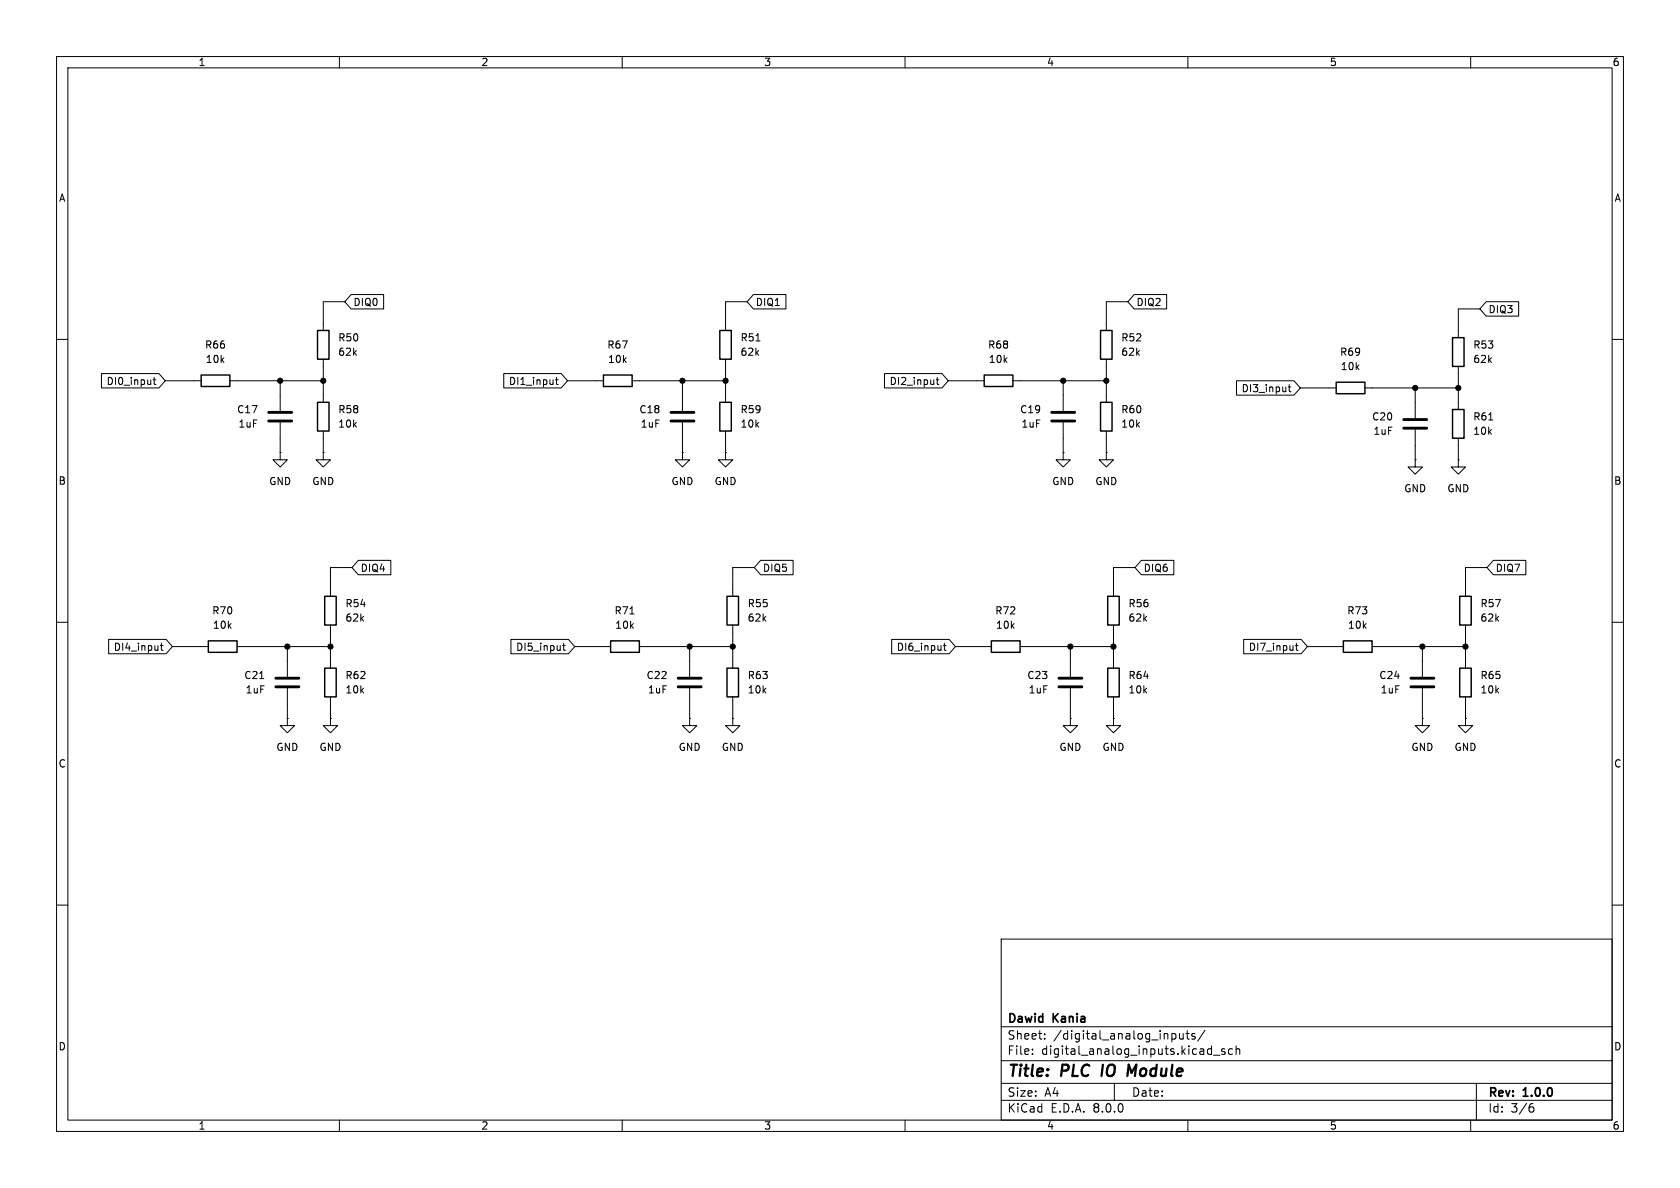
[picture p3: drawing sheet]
<svg xmlns="http://www.w3.org/2000/svg" width="297mm" height="210mm" viewBox="0 0 297 210" stroke-linecap="round" stroke-linejoin="round" font-family="sans-serif">
<g fill="none" stroke="#000" stroke-width=".18">
<path d="M10 10h277v190h-277zM12 12h273v186h-273zM60 10v2M110 10v2M160 10v2M210 10v2M260 10v2M10 60h2M61 53.3h-3.9v5.1M62.1 52.1h5.7v2.5h-5.7l-1.1-1.3zM132.1 53.3h-3.8v5.1M133.2 52.1h5.7v2.5h-5.7l-1.1-1.3z"/>
<path d="M199.4 53.3h-3.8v5.1M200.5 52.1h5.8v2.5h-5.8l-1.1-1.3zM261.6 54.6h-3.8v5.1M262.7 53.3h5.8v2.6h-5.8l-1.1-1.3zM285 60h2M17.9 66h10.2l1.1 1.3-1.1 1.3h-10.2zM27.1 67.1h.5M27.3 66.7v1.1l.3 .2M29.2 67.3h6.4M40.6 67.3h16.5M49.5 67.3v5.3M49.5 74.7v5.3"/>
<path d="M57.1 63.5v7.6M57.1 76.2v3.8M89.1 66h10.1l1.1 1.3-1.1 1.3h-10.1zM98.2 67.1h.5M98.4 66.7v1.1l.3 .2M100.3 67.3h6.4M111.8 67.3h16.5M120.6 67.3v5.3M120.6 74.7v5.3M128.3 63.5v7.6M128.3 76.2v3.8M133.6 60.3h.8"/>
<path d="M156.4 66h10.1l1.1 1.3-1.1 1.3h-10.1zM165.5 67.1h.5M165.7 66.7v1.1l.3 .2M167.6 67.3h6.4M179.1 67.3h16.5M188 67.3v5.3M188 74.7v5.3M195.6 63.5v7.6M195.6 76.2v3.8M218.6 67.3h10.2l1.1 1.3-1.1 1.3h-10.2zM227.7 68.4h.5M227.9 68v1.1l.3 .2"/>
<path d="M229.9 68.6h6.3M241.3 68.6h16.5M250.2 68.6v5.3M250.2 75.9v5.4M257.8 64.8v7.6M257.8 77.5v3.8M263.2 74.2h.7M49.5 80v1.3h1.3l-1.3 1.3-1.2-1.3h1.2M49.5 80h.1M57.1 80v1.3h1.3l-1.3 1.3-1.2-1.3h1.2M57.1 80h.1M63.3 99.1h5.8v2.5h-5.8l-1.1-1.3z"/>
<path d="M120.6 80v1.3h1.3l-1.3 1.3-1.2-1.3h1.2M120.6 80h.1M128.3 80v1.3h1.2l-1.2 1.3-1.3-1.3h1.3M128.3 80h.1M134.5 99.1h5.7v2.5h-5.7l-1.2-1.3zM188 80v1.3h1.2l-1.2 1.3-1.3-1.3h1.3M188 80h.1M195.6 80v1.3h1.2l-1.2 1.3-1.3-1.3h1.3M195.6 80h.1M201.8 99.1h5.7v2.5h-5.7l-1.1-1.3zM250.2 81.3v1.3h1.3l-1.3 1.2-1.3-1.2h1.3M250.2 81.3h.1"/>
<path d="M257.8 81.3v1.3h1.3l-1.3 1.2-1.3-1.2h1.3M257.8 81.3h.1M264 99.1h5.8v2.5h-5.8l-1.1-1.3zM10 110h2M19.2 113h10.2l1.1 1.3-1.1 1.3h-10.2zM28.3 114.1h.5M28.5 113.7v1.1l.3 .2M30.5 114.3h6.3M41.9 114.3h16.5M45.9 120h.7M50.8 114.3v5.3M58.4 110.5v7.6"/>
<path d="M62.2 100.3h-3.8v5.1M90.3 113h10.2l1.1 1.3-1.1 1.3h-10.2zM99.5 114.1h.5M99.6 113.7v1.1l.4 .2M101.6 114.3h6.3M111.4 108.5h.7M113 114.3h16.5M121.9 114.3v5.3M129.5 110.5v7.6M133.3 100.3h-3.8v5.1M157.6 113h10.2l1.1 1.3-1.1 1.3h-10.2zM166.8 114.1h.5"/>
<path d="M167 113.7v1.1l.3 .2M168.9 114.3h6.4M180.3 114.3h16.5M189.2 114.3v5.3M196.8 110.5v7.6M200.7 100.3h-3.9v5.1M219.9 113h10.1l1.1 1.3-1.1 1.3h-10.1zM229 114.1h.5M229.2 113.7v1.1l.3 .2M231.1 114.3h6.4M242.6 114.3h16.5M251.5 114.3v5.3"/>
<path d="M259.1 110.5v7.6M262.9 100.3h-3.8v5.1M285 110h2M50.8 127v1.3h1.3l-1.3 1.2-1.3-1.2h1.3M50.8 127h.1M50.8 121.7v5.3M58.4 127v1.3h1.3l-1.3 1.2-1.3-1.2h1.3M58.4 127h.1M58.4 123.2v3.8M121.9 127v1.3h1.3l-1.3 1.2-1.3-1.2h1.3M121.9 127h.1M121.9 121.7v5.3"/>
<path d="M129.5 127v1.3h1.3l-1.3 1.2-1.2-1.2h1.2M129.5 127h.1M129.5 123.2v3.8M189.2 127v1.3h1.3l-1.3 1.2-1.2-1.2h1.2M189.2 127h.1M189.2 121.7v5.3M196.8 127v1.3h1.3l-1.3 1.2-1.2-1.2h1.2M196.8 127h.1M196.8 123.2v3.8M251.5 127v1.3h1.2l-1.2 1.2-1.3-1.2h1.3M251.5 127h.1M251.5 121.7v5.3"/>
<path d="M259.1 127v1.3h1.2l-1.2 1.2-1.3-1.2h1.3M259.1 127h.1M259.1 123.2v3.8M10 160h2M285 160h2M177 166h108v32h-108zM60 198v2M110 198v2M160 198v2M177 194.5h108M177 191.5h108M177 187.5h108"/>
<path d="M177 181.5h108M182.5 186.3v.1M182.5 185.5v.1M184.7 183.6v.1M184.7 182.8v.1M197 191.5v3M207.7 182.8l.2 .2v.4l-.2 .2M208.5 182.7l.1 .9 .4 .1 .2-.1M209.2 182.7v1M209.7 182.7h.5M209.9 182.2v1.3l.3 .2M210 198v2"/>
<path d="M211.2 182.8l-.3-.1-.2 .2v.2l.5 .2v.3h-.5M213 182.1l-1.3 2M214.5 186.5h1.2M216.5 185.5l-.3-.1-.2 .2v.2l.5 .2v.3h-.5M217.9 185.5l-.4-.1-.3 .3v.4l.1 .2h.6M218.5 185.5l.2-.1 .4 .1 .1 .9M218.5 184.9v1.5M260 198v2M261 191.5v6.5M270.6 195.7h.3l.3 .3-.1 .5-.5 .1M271 195.1l-.4 .1"/>
</g>
<path d="M195 188.2l-.3 2M199.6 188.2l.4 1.4 .9-1.4" fill="none" stroke="#000" stroke-width=".4"/>
<g fill="none" stroke="#000" stroke-width=".25">
<path d="M56.1 58.4h2.1v5.1h-2.1zM127.3 58.4h2v5.1h-2zM194.6 58.4h2v5.1h-2zM256.8 59.7h2v5.1h-2zM35.6 66.3h5v2h-5zM56.1 71.1h2.1v5.1h-2.1zM106.7 66.3h5.1v2h-5.1zM127.3 71.1h2v5.1h-2zM174 66.3h5.1v2h-5.1zM194.6 71.1h2v5.1h-2zM236.2 67.6h5.1v2h-5.1zM256.8 72.4h2v5.1h-2z"/>
<path d="M36.8 113.3h5.1v2h-5.1zM57.4 105.4h2v5.1h-2zM57.4 118.1h2v5.1h-2zM107.9 113.3h5.1v2h-5.1zM128.5 118.1h2.1v5.1h-2.1zM128.5 105.4h2.1v5.1h-2.1zM175.3 113.3h5v2h-5zM195.8 105.4h2.1v5.1h-2.1zM195.8 118.1h2.1v5.1h-2.1zM237.5 113.3h5.1v2h-5.1zM258.1 118.1h2v5.1h-2zM258.1 105.4h2v5.1h-2z"/>
</g>
<g fill="none" stroke="#000" stroke-width=".51">
<path d="M47.5 74.4h4.1M47.5 72.9h4.1M118.6 74.4h4.1M118.6 72.9h4.1M185.9 74.4h4.1M185.9 72.9h4.1M248.2 75.7h4M248.2 74.2h4M48.8 119.9h4M119.9 119.9h4.1M187.2 119.9h4.1M249.4 119.9h4.1"/>
<path d="M48.8 121.4h4M119.9 121.4h4.1M187.2 121.4h4.1M249.4 121.4h4.1"/>
</g>
<g fill="#000" stroke="#000" stroke-width=".18">
<circle cx="49.5" cy="67.3" r=".46"/>
<circle cx="57.1" cy="67.3" r=".46"/>
<circle cx="120.6" cy="67.3" r=".46"/>
<circle cx="128.3" cy="67.3" r=".46"/>
<circle cx="188" cy="67.3" r=".46"/>
<circle cx="195.6" cy="67.3" r=".46"/>
<circle cx="250.2" cy="68.6" r=".46"/>
<circle cx="257.8" cy="68.6" r=".46"/>
<circle cx="50.8" cy="114.3" r=".46"/>
<circle cx="58.4" cy="114.3" r=".46"/>
<circle cx="121.9" cy="114.3" r=".46"/>
<circle cx="129.5" cy="114.3" r=".46"/>
<circle cx="189.2" cy="114.3" r=".46"/>
<circle cx="196.8" cy="114.3" r=".46"/>
<circle cx="251.5" cy="114.3" r=".46"/>
<circle cx="259.1" cy="114.3" r=".46"/>
</g>
<g font-size="2.8">
<text x="178" y="190.9">Title:</text>
<text x="187.7" y="190.9">PLC</text>
<text x="195.6" y="190.9">IO</text>
<text x="201" y="190.9">Module</text>
</g>
<g font-size="2.1">
<text x="178" y="184">Sheet:</text>
<text x="178" y="181.2">Dawid</text>
<text x="186.2" y="184">/digital_analog_inputs/</text>
<text x="186.2" y="181.2">Kania</text>
<text x="178" y="186.7">File:</text>
<text x="184.1" y="186.7">digital_analog_inputs.kicad_sch</text>
<text x="178" y="196.9">KiCad</text>
<text x="178" y="194.1">Size:</text>
<text x="184.7" y="194.1">A4</text>
<text x="185.7" y="196.9">E.D.A.</text>
<text x="193.3" y="196.9">8.0.0</text>
<text x="200" y="194.1">Date:</text>
<text x="263" y="194.3">Rev:</text>
<text x="263" y="196.9">Id:</text>
<text x="267.1" y="196.9">3/6</text>
<text x="269.4" y="194.3">1.0.0</text>
</g>
<g font-size="1.8">
<text x="35" y="11.9">1</text>
<text x="85" y="11.9">2</text>
<text x="135" y="11.9">3</text>
<text x="185" y="11.9">4</text>
<text x="235" y="11.9">5</text>
<text x="285" y="11.9">6</text>
<text x="10.3" y="35.9">A</text>
<text x="285.3" y="35.9">A</text>
<text x="62.4" y="54.3">DIQ0</text>
<text x="133.5" y="54.3">DIQ1</text>
<text x="200.8" y="54.3">DIQ2</text>
<text x="263.1" y="55.6">DIQ3</text>
<text x="36.2" y="61.8">R66</text>
<text x="36.3" y="64.4">10k</text>
<text x="59.7" y="63.1">62k</text>
<text x="59.7" y="60.6">R50</text>
<text x="107.3" y="61.8">R67</text>
<text x="107.4" y="64.4">10k</text>
<text x="130.8" y="63.1">62k</text>
<text x="130.8" y="60.6">R51</text>
<text x="174.6" y="61.8">R68</text>
<text x="174.7" y="64.4">10k</text>
<text x="198.1" y="63.1">62k</text>
<text x="198.1" y="60.6">R52</text>
<text x="236.8" y="63.1">R69</text>
<text x="236.9" y="65.6">10k</text>
<text x="260.4" y="61.8">R53</text>
<text x="260.4" y="64.4">62k</text>
<text x="18.7" y="68.3">DI0_input</text>
<text x="89.9" y="68.3">DI1_input</text>
<text x="157.2" y="68.3">DI2_input</text>
<text x="219.4" y="69.5">DI3_input</text>
<text x="41.8" y="73.3">C17</text>
<text x="42.1" y="75.8">1uF</text>
<text x="59.7" y="75.8">10k</text>
<text x="59.7" y="73.3">R58</text>
<text x="112.9" y="73.3">C18</text>
<text x="113.2" y="75.8">1uF</text>
<text x="130.8" y="75.8">10k</text>
<text x="130.8" y="73.3">R59</text>
<text x="180.2" y="73.3">C19</text>
<text x="180.5" y="75.8">1uF</text>
<text x="198.1" y="75.8">10k</text>
<text x="198.1" y="73.3">R60</text>
<text x="242.5" y="74.5">C20</text>
<text x="242.7" y="77.1">1uF</text>
<text x="260.4" y="74.5">R61</text>
<text x="260.4" y="77.1">10k</text>
<text x="10.3" y="85.9">B</text>
<text x="47.5" y="86">GND</text>
<text x="55.1" y="86">GND</text>
<text x="118.6" y="86">GND</text>
<text x="126.2" y="86">GND</text>
<text x="185.9" y="86">GND</text>
<text x="193.5" y="86">GND</text>
<text x="248.2" y="87.2">GND</text>
<text x="255.8" y="87.2">GND</text>
<text x="285.3" y="85.9">B</text>
<text x="63.7" y="101.3">DIQ4</text>
<text x="134.8" y="101.3">DIQ5</text>
<text x="202.1" y="101.3">DIQ6</text>
<text x="264.3" y="101.3">DIQ7</text>
<text x="61" y="107.5">R54</text>
<text x="132.1" y="107.5">R55</text>
<text x="199.4" y="107.5">R56</text>
<text x="261.6" y="107.5">R57</text>
<text x="37.4" y="108.8">R70</text>
<text x="37.5" y="111.4">10k</text>
<text x="61" y="110.1">62k</text>
<text x="108.5" y="108.8">R71</text>
<text x="108.7" y="111.4">10k</text>
<text x="132.1" y="110.1">62k</text>
<text x="175.9" y="108.8">R72</text>
<text x="176" y="111.4">10k</text>
<text x="199.4" y="110.1">62k</text>
<text x="238.1" y="108.8">R73</text>
<text x="238.2" y="111.4">10k</text>
<text x="261.6" y="110.1">62k</text>
<text x="20" y="115.3">DI4_input</text>
<text x="91.1" y="115.3">DI5_input</text>
<text x="158.4" y="115.3">DI6_input</text>
<text x="220.7" y="115.3">DI7_input</text>
<text x="43.1" y="120.2">C21</text>
<text x="43.3" y="122.8">1uF</text>
<text x="61" y="122.8">10k</text>
<text x="61" y="120.2">R62</text>
<text x="114.2" y="120.2">C22</text>
<text x="114.5" y="122.8">1uF</text>
<text x="132.1" y="122.8">10k</text>
<text x="132.1" y="120.2">R63</text>
<text x="181.5" y="120.2">C23</text>
<text x="181.8" y="122.8">1uF</text>
<text x="199.4" y="122.8">10k</text>
<text x="199.4" y="120.2">R64</text>
<text x="243.7" y="120.2">C24</text>
<text x="244" y="122.8">1uF</text>
<text x="261.6" y="120.2">R65</text>
<text x="261.6" y="122.8">10k</text>
<text x="10.3" y="135.9">C</text>
<text x="48.8" y="132.9">GND</text>
<text x="56.4" y="132.9">GND</text>
<text x="119.9" y="132.9">GND</text>
<text x="127.5" y="132.9">GND</text>
<text x="187.2" y="132.9">GND</text>
<text x="194.8" y="132.9">GND</text>
<text x="249.4" y="132.9">GND</text>
<text x="257" y="132.9">GND</text>
<text x="285.3" y="135.9">C</text>
<text x="10.3" y="185.9">D</text>
<text x="285.3" y="185.9">D</text>
<text x="35" y="199.9">1</text>
<text x="85" y="199.9">2</text>
<text x="135" y="199.9">3</text>
<text x="185" y="199.9">4</text>
<text x="235" y="199.9">5</text>
<text x="285" y="199.9">6</text>
</g>
</svg>
